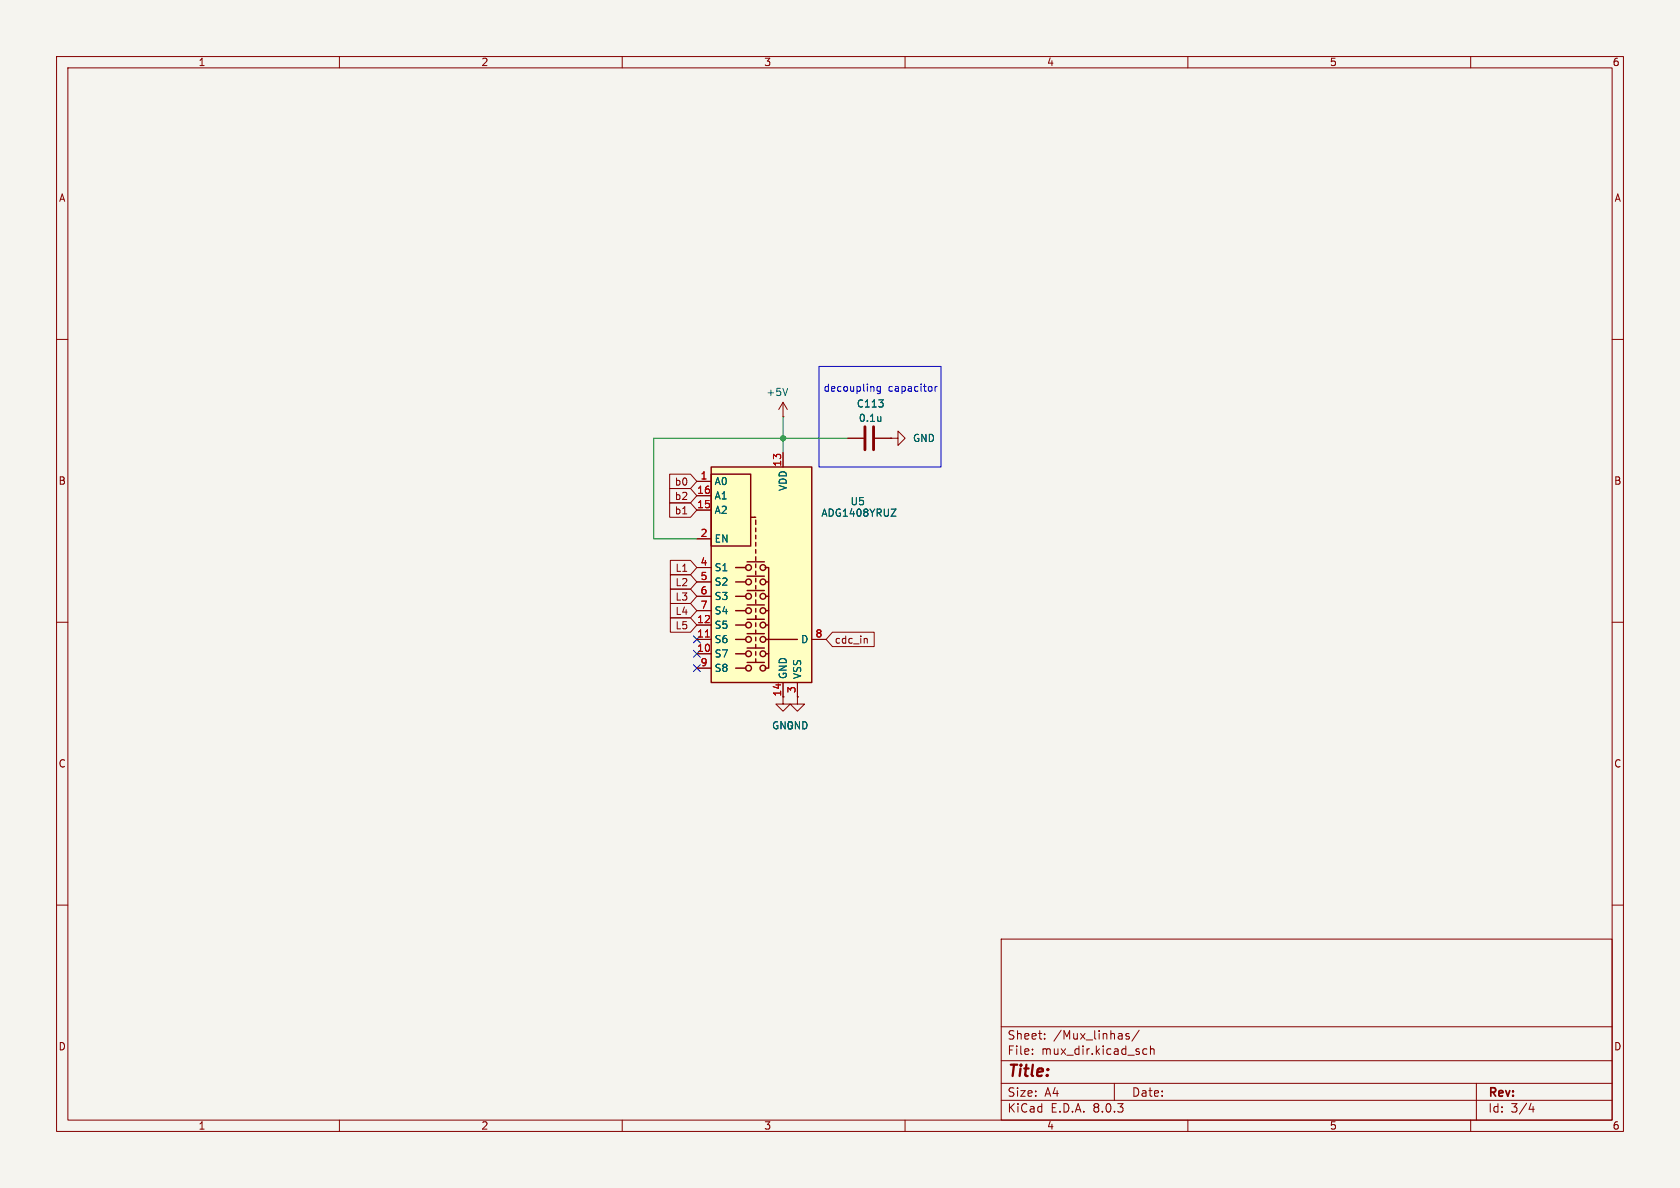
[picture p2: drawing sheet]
(kicad_sch
 (version 20231120)
 (generator "eeschema")
 (generator_version "8.0")
 (paper "A4")
 (lib_symbols
  (symbol "Analog_Switch:ADG1408YRUZ" (exclude_from_sim no) (in_bom yes) (on_board yes)
   (property "Reference" "U" (at -7.62 23.495 0) (effects (font (size 1.27 1.27)) (justify left)))
   (property "Value" "ADG1408YRUZ" (at -7.62 21.59 0) (effects (font (size 1.27 1.27)) (justify left)))
   (property "Footprint" "Package_SO:TSSOP-16_4.4x5mm_P0.65mm" (at -19.05 -24.13 0) (effects (font (size 1.27 1.27)) (justify left) (hide yes)))
   (property "Datasheet" "https://www.analog.com/media/en/technical-documentation/data-sheets/ADG1408_1409.pdf" (at 0.254 0 0) (effects (font (size 1.27 1.27)) (hide yes)))
   (property "Description" "8-channel iCMOS analog multiplexer, 4.7 Ohm Ron, 60 MHz, TSSOP-16" (at 0 0 0) (effects (font (size 1.27 1.27)) (hide yes)))
   (symbol "ADG1408YRUZ_0_0"
    (pin power_in line (at 5.08 -20.32 90) (length 2.54) (name "GND" (effects (font (size 1.27 1.27)))) (number "14" (effects (font (size 1.27 1.27))))))
   (symbol "ADG1408YRUZ_0_1"
    (rectangle (start -7.62 6.35) (end -0.635 19.05) (stroke (width 0.254) (type default)) (fill (type none)))
    (rectangle (start -7.62 20.32) (end 10.16 -17.78) (stroke (width 0.254) (type default)) (fill (type background)))
    (circle (center -1.016 -15.24) (radius 0.508) (stroke (width 0.254) (type default)) (fill (type none)))
    (circle (center -1.016 -12.7) (radius 0.508) (stroke (width 0.254) (type default)) (fill (type none)))
    (circle (center -1.016 -10.16) (radius 0.508) (stroke (width 0.254) (type default)) (fill (type none)))
    (circle (center -1.016 -7.62) (radius 0.508) (stroke (width 0.254) (type default)) (fill (type none)))
    (circle (center -1.016 -5.08) (radius 0.508) (stroke (width 0.254) (type default)) (fill (type none)))
    (circle (center -1.016 -2.54) (radius 0.508) (stroke (width 0.254) (type default)) (fill (type none)))
    (circle (center -1.016 0) (radius 0.508) (stroke (width 0.254) (type default)) (fill (type none)))
    (circle (center -1.016 2.54) (radius 0.508) (stroke (width 0.254) (type default)) (fill (type none)))
    (polyline (pts (xy -1.524 -15.24) (xy -3.302 -15.24)) (stroke (width 0.254) (type default)) (fill (type none)))
    (polyline (pts (xy -1.524 -12.7) (xy -3.302 -12.7)) (stroke (width 0.254) (type default)) (fill (type none)))
    (polyline (pts (xy -1.524 -10.16) (xy -3.302 -10.16)) (stroke (width 0.254) (type default)) (fill (type none)))
    (polyline (pts (xy -1.524 -7.62) (xy -3.302 -7.62)) (stroke (width 0.254) (type default)) (fill (type none)))
    (polyline (pts (xy -1.524 -5.08) (xy -3.302 -5.08)) (stroke (width 0.254) (type default)) (fill (type none)))
    (polyline (pts (xy -1.524 -2.54) (xy -3.302 -2.54)) (stroke (width 0.254) (type default)) (fill (type none)))
    (polyline (pts (xy -1.524 0) (xy -3.302 0)) (stroke (width 0.254) (type default)) (fill (type none)))
    (polyline (pts (xy -1.524 2.54) (xy -3.302 2.54)) (stroke (width 0.254) (type default)) (fill (type none)))
    (polyline (pts (xy -1.27 -14.224) (xy 1.778 -14.224)) (stroke (width 0.254) (type default)) (fill (type none)))
    (polyline (pts (xy -1.27 -11.684) (xy 1.778 -11.684)) (stroke (width 0.254) (type default)) (fill (type none)))
    (polyline (pts (xy -1.27 -9.144) (xy 1.778 -9.144)) (stroke (width 0.254) (type default)) (fill (type none)))
    (polyline (pts (xy -1.27 -6.604) (xy 1.778 -6.604)) (stroke (width 0.254) (type default)) (fill (type none)))
    (polyline (pts (xy -1.27 -4.064) (xy 1.778 -4.064)) (stroke (width 0.254) (type default)) (fill (type none)))
    (polyline (pts (xy -1.27 -1.524) (xy 1.778 -1.524)) (stroke (width 0.254) (type default)) (fill (type none)))
    (polyline (pts (xy -1.27 1.016) (xy 1.778 1.016)) (stroke (width 0.254) (type default)) (fill (type none)))
    (polyline (pts (xy -1.27 3.556) (xy 1.778 3.556)) (stroke (width 0.254) (type default)) (fill (type none)))
    (polyline (pts (xy -0.635 11.43) (xy 0 11.43)) (stroke (width 0.254) (type default)) (fill (type none)))
    (polyline (pts (xy 0.254 -14.224) (xy 0.254 -13.589)) (stroke (width 0.254) (type default)) (fill (type none)))
    (polyline (pts (xy 0.254 -12.954) (xy 0.254 -12.319)) (stroke (width 0.254) (type default)) (fill (type none)))
    (polyline (pts (xy 0.254 -11.684) (xy 0.254 -11.049)) (stroke (width 0.254) (type default)) (fill (type none)))
    (polyline (pts (xy 0.254 -10.414) (xy 0.254 -9.779)) (stroke (width 0.254) (type default)) (fill (type none)))
    (polyline (pts (xy 0.254 -9.144) (xy 0.254 -8.509)) (stroke (width 0.254) (type default)) (fill (type none)))
    (polyline (pts (xy 0.254 -7.874) (xy 0.254 -7.239)) (stroke (width 0.254) (type default)) (fill (type none)))
    (polyline (pts (xy 0.254 -6.604) (xy 0.254 -5.969)) (stroke (width 0.254) (type default)) (fill (type none)))
    (polyline (pts (xy 0.254 -6.604) (xy 0.254 -5.969)) (stroke (width 0.254) (type default)) (fill (type none)))
    (polyline (pts (xy 0.254 -5.334) (xy 0.254 -4.699)) (stroke (width 0.254) (type default)) (fill (type none)))
    (polyline (pts (xy 0.254 -3.81) (xy 0.254 -3.175)) (stroke (width 0.254) (type default)) (fill (type none)))
    (polyline (pts (xy 0.254 -2.54) (xy 0.254 -1.905)) (stroke (width 0.254) (type default)) (fill (type none)))
    (polyline (pts (xy 0.254 -1.27) (xy 0.254 -0.635)) (stroke (width 0.254) (type default)) (fill (type none)))
    (polyline (pts (xy 0.254 0) (xy 0.254 0.635)) (stroke (width 0.254) (type default)) (fill (type none)))
    (polyline (pts (xy 0.254 1.27) (xy 0.254 1.905)) (stroke (width 0.254) (type default)) (fill (type none)))
    (polyline (pts (xy 0.254 2.54) (xy 0.254 3.175)) (stroke (width 0.254) (type default)) (fill (type none)))
    (polyline (pts (xy 0.254 3.81) (xy 0.254 4.445)) (stroke (width 0.254) (type default)) (fill (type none)))
    (polyline (pts (xy 0.254 5.08) (xy 0.254 5.715)) (stroke (width 0.254) (type default)) (fill (type none)))
    (polyline (pts (xy 0.254 6.35) (xy 0.254 6.985)) (stroke (width 0.254) (type default)) (fill (type none)))
    (polyline (pts (xy 0.254 7.62) (xy 0.254 8.255)) (stroke (width 0.254) (type default)) (fill (type none)))
    (polyline (pts (xy 0.254 8.89) (xy 0.254 9.525)) (stroke (width 0.254) (type default)) (fill (type none)))
    (polyline (pts (xy 0.254 10.16) (xy 0.254 10.922)) (stroke (width 0.254) (type default)) (fill (type none)))
    (polyline (pts (xy 0.254 11.43) (xy 0 11.43)) (stroke (width 0.254) (type default)) (fill (type none)))
    (polyline (pts (xy 2.032 -12.7) (xy 2.54 -12.7)) (stroke (width 0.254) (type default)) (fill (type none)))
    (polyline (pts (xy 2.032 -10.16) (xy 2.54 -10.16)) (stroke (width 0.254) (type default)) (fill (type none)))
    (polyline (pts (xy 2.032 -7.62) (xy 2.54 -7.62)) (stroke (width 0.254) (type default)) (fill (type none)))
    (polyline (pts (xy 2.032 -5.08) (xy 2.54 -5.08)) (stroke (width 0.254) (type default)) (fill (type none)))
    (polyline (pts (xy 2.032 -2.54) (xy 2.54 -2.54)) (stroke (width 0.254) (type default)) (fill (type none)))
    (polyline (pts (xy 2.032 0) (xy 2.54 0)) (stroke (width 0.254) (type default)) (fill (type none)))
    (polyline (pts (xy 2.54 -10.16) (xy 7.62 -10.16)) (stroke (width 0.254) (type default)) (fill (type none)))
    (polyline (pts (xy 1.905 2.54) (xy 2.54 2.54) (xy 2.54 -15.24) (xy 1.905 -15.24)) (stroke (width 0.254) (type default)) (fill (type none)))
    (circle (center 1.524 -15.24) (radius 0.508) (stroke (width 0.254) (type default)) (fill (type none)))
    (circle (center 1.524 -12.7) (radius 0.508) (stroke (width 0.254) (type default)) (fill (type none)))
    (circle (center 1.524 -10.16) (radius 0.508) (stroke (width 0.254) (type default)) (fill (type none)))
    (circle (center 1.524 -7.62) (radius 0.508) (stroke (width 0.254) (type default)) (fill (type none)))
    (circle (center 1.524 -5.08) (radius 0.508) (stroke (width 0.254) (type default)) (fill (type none)))
    (circle (center 1.524 -2.54) (radius 0.508) (stroke (width 0.254) (type default)) (fill (type none)))
    (circle (center 1.524 0) (radius 0.508) (stroke (width 0.254) (type default)) (fill (type none)))
    (circle (center 1.524 2.54) (radius 0.508) (stroke (width 0.254) (type default)) (fill (type none))))
   (symbol "ADG1408YRUZ_1_1"
    (pin input line (at -10.16 17.78 0) (length 2.54) (name "A0" (effects (font (size 1.27 1.27)))) (number "1" (effects (font (size 1.27 1.27)))))
    (pin bidirectional line (at -10.16 -12.7 0) (length 2.54) (name "S7" (effects (font (size 1.27 1.27)))) (number "10" (effects (font (size 1.27 1.27)))))
    (pin bidirectional line (at -10.16 -10.16 0) (length 2.54) (name "S6" (effects (font (size 1.27 1.27)))) (number "11" (effects (font (size 1.27 1.27)))))
    (pin bidirectional line (at -10.16 -7.62 0) (length 2.54) (name "S5" (effects (font (size 1.27 1.27)))) (number "12" (effects (font (size 1.27 1.27)))))
    (pin power_in line (at 5.08 22.86 270) (length 2.54) (name "VDD" (effects (font (size 1.27 1.27)))) (number "13" (effects (font (size 1.27 1.27)))))
    (pin input line (at -10.16 12.7 0) (length 2.54) (name "A2" (effects (font (size 1.27 1.27)))) (number "15" (effects (font (size 1.27 1.27)))))
    (pin input line (at -10.16 15.24 0) (length 2.54) (name "A1" (effects (font (size 1.27 1.27)))) (number "16" (effects (font (size 1.27 1.27)))))
    (pin input line (at -10.16 7.62 0) (length 2.54) (name "EN" (effects (font (size 1.27 1.27)))) (number "2" (effects (font (size 1.27 1.27)))))
    (pin power_in line (at 7.62 -20.32 90) (length 2.54) (name "VSS" (effects (font (size 1.27 1.27)))) (number "3" (effects (font (size 1.27 1.27)))))
    (pin bidirectional line (at -10.16 2.54 0) (length 2.54) (name "S1" (effects (font (size 1.27 1.27)))) (number "4" (effects (font (size 1.27 1.27)))))
    (pin bidirectional line (at -10.16 0 0) (length 2.54) (name "S2" (effects (font (size 1.27 1.27)))) (number "5" (effects (font (size 1.27 1.27)))))
    (pin bidirectional line (at -10.16 -2.54 0) (length 2.54) (name "S3" (effects (font (size 1.27 1.27)))) (number "6" (effects (font (size 1.27 1.27)))))
    (pin bidirectional line (at -10.16 -5.08 0) (length 2.54) (name "S4" (effects (font (size 1.27 1.27)))) (number "7" (effects (font (size 1.27 1.27)))))
    (pin bidirectional line (at 12.7 -10.16 180) (length 2.54) (name "D" (effects (font (size 1.27 1.27)))) (number "8" (effects (font (size 1.27 1.27)))))
    (pin bidirectional line (at -10.16 -15.24 0) (length 2.54) (name "S8" (effects (font (size 1.27 1.27)))) (number "9" (effects (font (size 1.27 1.27)))))))
  (symbol "Device:C"
   (pin_numbers hide)
   (pin_names
    (offset 0.254)) (exclude_from_sim no) (in_bom yes) (on_board yes)
   (property "Reference" "C" (at 0.635 2.54 0) (effects (font (size 1.27 1.27)) (justify left)))
   (property "Value" "C" (at 0.635 -2.54 0) (effects (font (size 1.27 1.27)) (justify left)))
   (property "Footprint" "" (at 0.9652 -3.81 0) (effects (font (size 1.27 1.27)) (hide yes)))
   (property "Datasheet" "~" (at 0 0 0) (effects (font (size 1.27 1.27)) (hide yes)))
   (property "Description" "Unpolarized capacitor" (at 0 0 0) (effects (font (size 1.27 1.27)) (hide yes)))
   (symbol "C_0_1"
    (polyline (pts (xy -2.032 -0.762) (xy 2.032 -0.762)) (stroke (width 0.508) (type default)) (fill (type none)))
    (polyline (pts (xy -2.032 0.762) (xy 2.032 0.762)) (stroke (width 0.508) (type default)) (fill (type none))))
   (symbol "C_1_1"
    (pin passive line (at 0 3.81 270) (length 2.794) (name "~" (effects (font (size 1.27 1.27)))) (number "1" (effects (font (size 1.27 1.27)))))
    (pin passive line (at 0 -3.81 90) (length 2.794) (name "~" (effects (font (size 1.27 1.27)))) (number "2" (effects (font (size 1.27 1.27)))))))
  (symbol "power:+5V"
   (power)
   (pin_numbers hide)
   (pin_names
    (offset 0) hide) (exclude_from_sim no) (in_bom yes) (on_board yes)
   (property "Reference" "#PWR" (at 0 -3.81 0) (effects (font (size 1.27 1.27)) (hide yes)))
   (property "Value" "+5V" (at 0 3.556 0) (effects (font (size 1.27 1.27))))
   (property "Footprint" "" (at 0 0 0) (effects (font (size 1.27 1.27)) (hide yes)))
   (property "Datasheet" "" (at 0 0 0) (effects (font (size 1.27 1.27)) (hide yes)))
   (property "Description" "Power symbol creates a global label with name \"+5V\"" (at 0 0 0) (effects (font (size 1.27 1.27)) (hide yes)))
   (symbol "+5V_0_1"
    (polyline (pts (xy -0.762 1.27) (xy 0 2.54)) (stroke (width 0) (type default)) (fill (type none)))
    (polyline (pts (xy 0 0) (xy 0 2.54)) (stroke (width 0) (type default)) (fill (type none)))
    (polyline (pts (xy 0 2.54) (xy 0.762 1.27)) (stroke (width 0) (type default)) (fill (type none))))
   (symbol "+5V_1_1"
    (pin power_in line (at 0 0 90) (length 0) (name "~" (effects (font (size 1.27 1.27)))) (number "1" (effects (font (size 1.27 1.27)))))))
  (symbol "power:GND"
   (power)
   (pin_numbers hide)
   (pin_names
    (offset 0) hide) (exclude_from_sim no) (in_bom yes) (on_board yes)
   (property "Reference" "#PWR" (at 0 -6.35 0) (effects (font (size 1.27 1.27)) (hide yes)))
   (property "Value" "GND" (at 0 -3.81 0) (effects (font (size 1.27 1.27))))
   (property "Footprint" "" (at 0 0 0) (effects (font (size 1.27 1.27)) (hide yes)))
   (property "Datasheet" "" (at 0 0 0) (effects (font (size 1.27 1.27)) (hide yes)))
   (property "Description" "Power symbol creates a global label with name \"GND\" , ground" (at 0 0 0) (effects (font (size 1.27 1.27)) (hide yes)))
   (symbol "GND_0_1"
    (polyline (pts (xy 0 0) (xy 0 -1.27) (xy 1.27 -1.27) (xy 0 -2.54) (xy -1.27 -1.27) (xy 0 -1.27)) (stroke (width 0) (type default)) (fill (type none))))
   (symbol "GND_1_1"
    (pin power_in line (at 0 0 270) (length 0) (name "~" (effects (font (size 1.27 1.27)))) (number "1" (effects (font (size 1.27 1.27))))))))
 (junction
  (at 138.43 77.47)
  (diameter 0)
  (color 0 0 0 0))
 (no_connect
  (at 123.19 118.11))
 (no_connect
  (at 123.19 115.57))
 (no_connect
  (at 123.19 113.03))
 (wire
  (pts (xy 115.57 77.47) (xy 138.43 77.47))
  (stroke (width 0) (type default)))
 (wire
  (pts (xy 115.57 95.25) (xy 123.19 95.25))
  (stroke (width 0) (type default)))
 (wire
  (pts (xy 149.86 77.47) (xy 138.43 77.47))
  (stroke (width 0) (type default)))
 (wire
  (pts (xy 138.43 77.47) (xy 138.43 80.01))
  (stroke (width 0) (type default)))
 (wire
  (pts (xy 115.57 95.25) (xy 115.57 77.47))
  (stroke (width 0) (type default)))
 (wire
  (pts (xy 138.43 73.66) (xy 138.43 77.47))
  (stroke (width 0) (type default)))
 (rectangle
  (start 144.78 64.77)
  (end 166.37 82.55)
  (stroke (width 0) (type default))
  (fill (type none)))
 (text "decoupling capacitor\n"
  (exclude_from_sim no)
  (at 155.702 68.834 0)
  (effects (font (size 1.27 1.27))))
 (global_label "cdc_in"
  (shape input)
  (at 146.05 113.03 0)
  (fields_autoplaced yes)
  (effects (font (size 1.27 1.27)) (justify left))
  (property "Intersheetrefs" "${INTERSHEET_REFS}" (at 155.0828 113.03 0) (effects (font (size 1.27 1.27)) (justify left) (hide yes))))
 (global_label "L3"
  (shape input)
  (at 123.19 105.41 180)
  (fields_autoplaced yes)
  (effects (font (size 1.27 1.27)) (justify right))
  (property "Intersheetrefs" "${INTERSHEET_REFS}" (at 117.9672 105.41 0) (effects (font (size 1.27 1.27)) (justify right) (hide yes))))
 (global_label "b0"
  (shape input)
  (at 123.19 85.09 180)
  (fields_autoplaced yes)
  (effects (font (size 1.27 1.27)) (justify right))
  (property "Intersheetrefs" "${INTERSHEET_REFS}" (at 117.8463 85.09 0) (effects (font (size 1.27 1.27)) (justify right) (hide yes))))
 (global_label "b2"
  (shape input)
  (at 123.19 87.63 180)
  (fields_autoplaced yes)
  (effects (font (size 1.27 1.27)) (justify right))
  (property "Intersheetrefs" "${INTERSHEET_REFS}" (at 117.8463 87.63 0) (effects (font (size 1.27 1.27)) (justify right) (hide yes))))
 (global_label "L2"
  (shape input)
  (at 123.19 102.87 180)
  (fields_autoplaced yes)
  (effects (font (size 1.27 1.27)) (justify right))
  (property "Intersheetrefs" "${INTERSHEET_REFS}" (at 117.9672 102.87 0) (effects (font (size 1.27 1.27)) (justify right) (hide yes))))
 (global_label "b1"
  (shape input)
  (at 123.19 90.17 180)
  (fields_autoplaced yes)
  (effects (font (size 1.27 1.27)) (justify right))
  (property "Intersheetrefs" "${INTERSHEET_REFS}" (at 117.8463 90.17 0) (effects (font (size 1.27 1.27)) (justify right) (hide yes))))
 (global_label "L4"
  (shape input)
  (at 123.19 107.95 180)
  (fields_autoplaced yes)
  (effects (font (size 1.27 1.27)) (justify right))
  (property "Intersheetrefs" "${INTERSHEET_REFS}" (at 117.9672 107.95 0) (effects (font (size 1.27 1.27)) (justify right) (hide yes))))
 (global_label "L5"
  (shape input)
  (at 123.19 110.49 180)
  (fields_autoplaced yes)
  (effects (font (size 1.27 1.27)) (justify right))
  (property "Intersheetrefs" "${INTERSHEET_REFS}" (at 117.9672 110.49 0) (effects (font (size 1.27 1.27)) (justify right) (hide yes))))
 (global_label "L1"
  (shape input)
  (at 123.19 100.33 180)
  (fields_autoplaced yes)
  (effects (font (size 1.27 1.27)) (justify right))
  (property "Intersheetrefs" "${INTERSHEET_REFS}" (at 117.9672 100.33 0) (effects (font (size 1.27 1.27)) (justify right) (hide yes))))
 (symbol
  (lib_id "power:GND")
  (at 138.43 123.19 0)
  (unit 1)
  (exclude_from_sim no)
  (in_bom yes)
  (on_board yes)
  (dnp no)
  (fields_autoplaced yes)
  (property "Reference" "#PWR019" (at 138.43 129.54 0) (effects (font (size 1.27 1.27)) (hide yes)))
  (property "Value" "GND" (at 138.43 128.27 0) (effects (font (size 1.27 1.27))))
  (property "Footprint" "" (at 138.43 123.19 0) (effects (font (size 1.27 1.27)) (hide yes)))
  (property "Datasheet" "" (at 138.43 123.19 0) (effects (font (size 1.27 1.27)) (hide yes)))
  (property "Description" "Power symbol creates a global label with name \"GND\" , ground" (at 138.43 123.19 0) (effects (font (size 1.27 1.27)) (hide yes)))
  (pin "1"))
 (symbol
  (lib_id "Device:C")
  (at 153.67 77.47 90)
  (unit 1)
  (exclude_from_sim no)
  (in_bom yes)
  (on_board yes)
  (dnp no)
  (property "Reference" "C113" (at 153.924 71.374 90) (effects (font (size 1.27 1.27))))
  (property "Value" "0.1u" (at 153.924 73.914 90) (effects (font (size 1.27 1.27))))
  (property "Footprint" "Capacitor_SMD:C_0805_2012Metric_Pad1.18x1.45mm_HandSolder" (at 157.48 76.5048 0) (effects (font (size 1.27 1.27)) (hide yes)))
  (property "Datasheet" "~" (at 153.67 77.47 0) (effects (font (size 1.27 1.27)) (hide yes)))
  (property "Description" "Unpolarized capacitor" (at 153.67 77.47 0) (effects (font (size 1.27 1.27)) (hide yes)))
  (pin "1")
  (pin "2"))
 (symbol
  (lib_id "power:GND")
  (at 140.97 123.19 0)
  (unit 1)
  (exclude_from_sim no)
  (in_bom yes)
  (on_board yes)
  (dnp no)
  (fields_autoplaced yes)
  (property "Reference" "#PWR021" (at 140.97 129.54 0) (effects (font (size 1.27 1.27)) (hide yes)))
  (property "Value" "GND" (at 140.97 128.27 0) (effects (font (size 1.27 1.27))))
  (property "Footprint" "" (at 140.97 123.19 0) (effects (font (size 1.27 1.27)) (hide yes)))
  (property "Datasheet" "" (at 140.97 123.19 0) (effects (font (size 1.27 1.27)) (hide yes)))
  (property "Description" "Power symbol creates a global label with name \"GND\" , ground" (at 140.97 123.19 0) (effects (font (size 1.27 1.27)) (hide yes)))
  (pin "1"))
 (symbol
  (lib_id "Analog_Switch:ADG1408YRUZ")
  (at 133.35 102.87 0)
  (unit 1)
  (exclude_from_sim no)
  (in_bom yes)
  (on_board yes)
  (dnp no)
  (property "Reference" "U5" (at 151.638 88.646 0) (effects (font (size 1.27 1.27))))
  (property "Value" "ADG1408YRUZ" (at 151.892 90.678 0) (effects (font (size 1.27 1.27))))
  (property "Footprint" "Package_SO:TSSOP-16_4.4x5mm_P0.65mm" (at 114.3 127 0) (effects (font (size 1.27 1.27)) (justify left) (hide yes)))
  (property "Datasheet" "https://www.analog.com/media/en/technical-documentation/data-sheets/ADG1408_1409.pdf" (at 133.604 102.87 0) (effects (font (size 1.27 1.27)) (hide yes)))
  (property "Description" "8-channel iCMOS analog multiplexer, 4.7 Ohm Ron, 60 MHz, TSSOP-16" (at 133.35 102.87 0) (effects (font (size 1.27 1.27)) (hide yes)))
  (property "Sim.Library" "C:\\Users\\Utilizador\\Documents\\KiCad\\adg1408.cir" (at 133.35 102.87 0) (effects (font (size 1.27 1.27)) (hide yes)))
  (property "Sim.Name" "ADG1408" (at 133.35 102.87 0) (effects (font (size 1.27 1.27)) (hide yes)))
  (property "Sim.Device" "SUBCKT" (at 133.35 102.87 0) (effects (font (size 1.27 1.27)) (hide yes)))
  (property "Sim.Pins" "1=1 2=2 3=3 4=4 5=5 6=6 7=7 8=8 9=9 10=10 11=11 12=12 13=13 14=14 15=15 16=16" (at 133.35 102.87 0) (effects (font (size 1.27 1.27)) (hide yes)))
  (pin "7")
  (pin "12")
  (pin "10")
  (pin "6")
  (pin "11")
  (pin "3")
  (pin "2")
  (pin "15")
  (pin "8")
  (pin "1")
  (pin "5")
  (pin "4")
  (pin "13")
  (pin "16")
  (pin "14")
  (pin "9"))
 (symbol
  (lib_id "power:+5V")
  (at 138.43 73.66 0)
  (unit 1)
  (exclude_from_sim no)
  (in_bom yes)
  (on_board yes)
  (dnp no)
  (property "Reference" "#PWR06" (at 138.43 77.47 0) (effects (font (size 1.27 1.27)) (hide yes)))
  (property "Value" "+5V" (at 135.382 69.342 0) (effects (font (size 1.27 1.27)) (justify left)))
  (property "Footprint" "" (at 138.43 73.66 0) (effects (font (size 1.27 1.27)) (hide yes)))
  (property "Datasheet" "" (at 138.43 73.66 0) (effects (font (size 1.27 1.27)) (hide yes)))
  (property "Description" "Power symbol creates a global label with name \"+5V\"" (at 138.43 73.66 0) (effects (font (size 1.27 1.27)) (hide yes)))
  (pin "1"))
 (symbol
  (lib_id "power:GND")
  (at 157.48 77.47 90)
  (unit 1)
  (exclude_from_sim no)
  (in_bom yes)
  (on_board yes)
  (dnp no)
  (fields_autoplaced yes)
  (property "Reference" "#PWR07" (at 163.83 77.47 0) (effects (font (size 1.27 1.27)) (hide yes)))
  (property "Value" "GND" (at 161.29 77.4699 90) (effects (font (size 1.27 1.27)) (justify right)))
  (property "Footprint" "" (at 157.48 77.47 0) (effects (font (size 1.27 1.27)) (hide yes)))
  (property "Datasheet" "" (at 157.48 77.47 0) (effects (font (size 1.27 1.27)) (hide yes)))
  (property "Description" "Power symbol creates a global label with name \"GND\" , ground" (at 157.48 77.47 0) (effects (font (size 1.27 1.27)) (hide yes)))
  (pin "1")))
